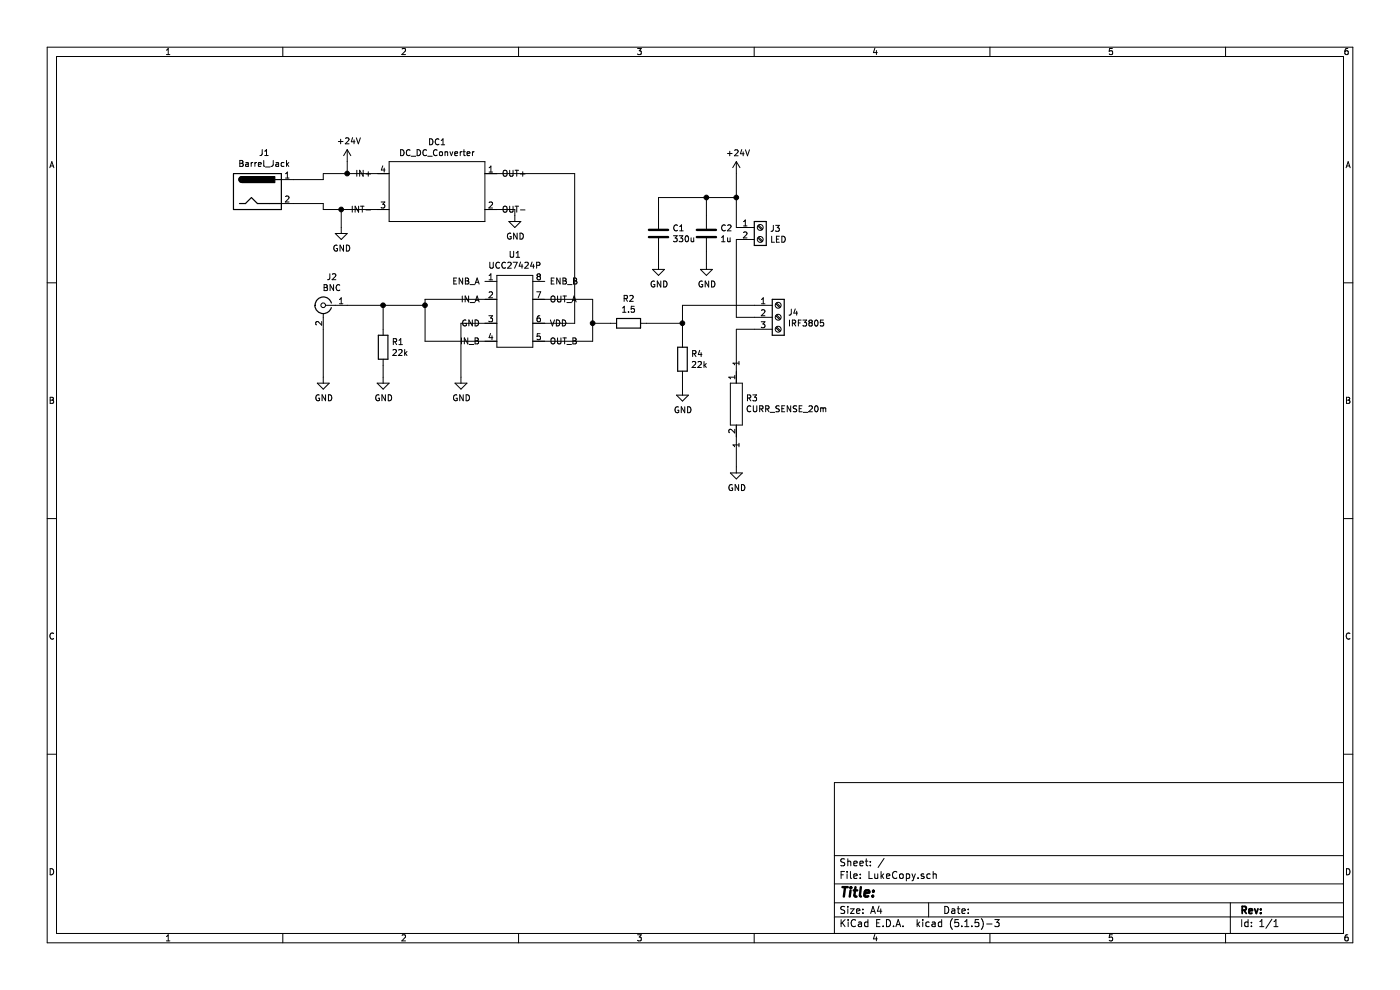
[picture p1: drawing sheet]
EESchema Schematic File Version 4
EELAYER 30 0
EELAYER END
$Descr A4 11693 8268
encoding utf-8
Sheet 1 1
Title ""
Date ""
Rev ""
Comp ""
Comment1 ""
Comment2 ""
Comment3 ""
Comment4 ""
$EndDescr
$Comp
L LukeCopy:DC_DC_Converter DC1
U 1 1
P 3650 1600
F 0 "DC1" H 3650 2015 50  0000 C CNN
F 1 "DC_DC_Converter" H 3650 1924 50  0000 C CNN
F 2 "LukeCopy:DCDC_Converter" H 3650 1600 50  0001 C CNN
F 3 "" H 3650 1600 50  0001 C CNN
	1    3650 1600
	1    0    0    -1  
$EndComp
$Comp
L LukeCopy:UCC27424P U1
U 1 1
P 4300 2600
F 0 "U1" H 4300 3075 50  0000 C CNN
F 1 "UCC27424P" H 4300 2984 50  0000 C CNN
F 2 "Package_DIP:DIP-8_W7.62mm" H 4300 2600 50  0001 C CNN
F 3 "" H 4300 2600 50  0001 C CNN
	1    4300 2600
	1    0    0    -1  
$EndComp
$Comp
L LukeCopy:Conn_Coaxial_BNC J2
U 1 1
P 2700 2550
F 0 "J2" H 2628 2788 50  0000 C CNN
F 1 "BNC" H 2628 2697 50  0000 C CNN
F 2 "LukeCopy:BNC_Connector" H 2700 2550 50  0001 C CNN
F 3 " ~" H 2700 2550 50  0001 C CNN
	1    2700 2550
	-1   0    0    -1  
$EndComp
$Comp
L Connector:Screw_Terminal_01x03 J4
U 1 1
P 6500 2650
F 0 "J4" H 6580 2692 50  0000 L CNN
F 1 "IRF3805" H 6580 2601 50  0000 L CNN
F 2 "TerminalBlock:TerminalBlock_bornier-3_P5.08mm" H 6500 2650 50  0001 C CNN
F 3 "~" H 6500 2650 50  0001 C CNN
	1    6500 2650
	1    0    0    -1  
$EndComp
$Comp
L LukeCopy:CURR_SENSE_20m R3
U 1 1
P 6150 3350
F 0 "R3" V 6171 3272 50  0000 R CNN
F 1 "CURR_SENSE_20m" V 6080 3272 50  0000 R CNN
F 2 "LukeCopy:CurrentSenseResistor" H 6150 3350 50  0001 C CNN
F 3 "" H 6150 3350 50  0001 C CNN
	1    6150 3350
	0    -1   -1   0   
$EndComp
$Comp
L Connector:Screw_Terminal_01x02 J3
U 1 1
P 6350 1900
F 0 "J3" H 6430 1892 50  0000 L CNN
F 1 "LED" H 6430 1801 50  0000 L CNN
F 2 "TerminalBlock:TerminalBlock_bornier-2_P5.08mm" H 6350 1900 50  0001 C CNN
F 3 "~" H 6350 1900 50  0001 C CNN
	1    6350 1900
	1    0    0    -1  
$EndComp
Wire Wire Line
	4950 2500 4450 2500
Wire Wire Line
	4450 2850 4950 2850
Wire Wire Line
	4950 2500 4950 2700
$Comp
L power:GND #PWR010
U 1 1
P 6150 3900
F 0 "#PWR010" H 6150 3650 50  0001 C CNN
F 1 "GND" H 6155 3727 50  0000 C CNN
F 2 "" H 6150 3900 50  0001 C CNN
F 3 "" H 6150 3900 50  0001 C CNN
	1    6150 3900
	1    0    0    -1  
$EndComp
$Comp
L power:GND #PWR05
U 1 1
P 3850 3150
F 0 "#PWR05" H 3850 2900 50  0001 C CNN
F 1 "GND" H 3855 2977 50  0000 C CNN
F 2 "" H 3850 3150 50  0001 C CNN
F 3 "" H 3850 3150 50  0001 C CNN
	1    3850 3150
	1    0    0    -1  
$EndComp
Wire Wire Line
	4150 2700 3850 2700
Wire Wire Line
	3850 2700 3850 3150
Wire Wire Line
	6150 3900 6150 3550
Wire Wire Line
	2900 2550 3200 2550
Wire Wire Line
	3550 2550 3550 2500
Wire Wire Line
	3550 2500 4150 2500
Wire Wire Line
	4150 2850 3550 2850
Wire Wire Line
	3550 2850 3550 2550
Connection ~ 3550 2550
$Comp
L Device:R R1
U 1 1
P 3200 2900
F 0 "R1" H 3270 2946 50  0000 L CNN
F 1 "22k" H 3270 2855 50  0000 L CNN
F 2 "Resistor_THT:R_Axial_DIN0204_L3.6mm_D1.6mm_P7.62mm_Horizontal" V 3130 2900 50  0001 C CNN
F 3 "~" H 3200 2900 50  0001 C CNN
	1    3200 2900
	1    0    0    -1  
$EndComp
$Comp
L power:GND #PWR04
U 1 1
P 3200 3150
F 0 "#PWR04" H 3200 2900 50  0001 C CNN
F 1 "GND" H 3205 2977 50  0000 C CNN
F 2 "" H 3200 3150 50  0001 C CNN
F 3 "" H 3200 3150 50  0001 C CNN
	1    3200 3150
	1    0    0    -1  
$EndComp
$Comp
L power:GND #PWR01
U 1 1
P 2700 3150
F 0 "#PWR01" H 2700 2900 50  0001 C CNN
F 1 "GND" H 2705 2977 50  0000 C CNN
F 2 "" H 2700 3150 50  0001 C CNN
F 3 "" H 2700 3150 50  0001 C CNN
	1    2700 3150
	1    0    0    -1  
$EndComp
Wire Wire Line
	3200 2750 3200 2550
Connection ~ 3200 2550
Wire Wire Line
	3200 2550 3550 2550
Wire Wire Line
	3200 3150 3200 3050
Wire Wire Line
	2700 2750 2700 3150
Wire Wire Line
	3250 1450 2900 1450
Wire Wire Line
	2700 1750 2850 1750
$Comp
L power:GND #PWR06
U 1 1
P 4300 1800
F 0 "#PWR06" H 4300 1550 50  0001 C CNN
F 1 "GND" H 4305 1627 50  0000 C CNN
F 2 "" H 4300 1800 50  0001 C CNN
F 3 "" H 4300 1800 50  0001 C CNN
	1    4300 1800
	1    0    0    -1  
$EndComp
Wire Wire Line
	4050 1750 4300 1750
Wire Wire Line
	4300 1750 4300 1800
Wire Wire Line
	4050 1450 4800 1450
Wire Wire Line
	4800 1450 4800 2700
Wire Wire Line
	4800 2700 4450 2700
$Comp
L power:GND #PWR02
U 1 1
P 2850 1900
F 0 "#PWR02" H 2850 1650 50  0001 C CNN
F 1 "GND" H 2855 1727 50  0000 C CNN
F 2 "" H 2850 1900 50  0001 C CNN
F 3 "" H 2850 1900 50  0001 C CNN
	1    2850 1900
	1    0    0    -1  
$EndComp
Wire Wire Line
	2850 1900 2850 1750
Connection ~ 2850 1750
Wire Wire Line
	2850 1750 3250 1750
$Comp
L power:+24V #PWR03
U 1 1
P 2900 1350
F 0 "#PWR03" H 2900 1200 50  0001 C CNN
F 1 "+24V" H 2915 1523 50  0000 C CNN
F 2 "" H 2900 1350 50  0001 C CNN
F 3 "" H 2900 1350 50  0001 C CNN
	1    2900 1350
	1    0    0    -1  
$EndComp
$Comp
L power:+24V #PWR09
U 1 1
P 6150 1450
F 0 "#PWR09" H 6150 1300 50  0001 C CNN
F 1 "+24V" H 6165 1623 50  0000 C CNN
F 2 "" H 6150 1450 50  0001 C CNN
F 3 "" H 6150 1450 50  0001 C CNN
	1    6150 1450
	1    0    0    -1  
$EndComp
Wire Wire Line
	6150 1900 6150 1650
Wire Wire Line
	2900 1350 2900 1450
Connection ~ 2900 1450
Wire Wire Line
	2900 1450 2700 1450
Wire Wire Line
	6300 2650 6150 2650
Wire Wire Line
	6300 2750 6150 2750
Wire Wire Line
	6150 2750 6150 3200
$Comp
L Device:R R2
U 1 1
P 5250 2700
F 0 "R2" V 5043 2700 50  0000 C CNN
F 1 "1.5" V 5134 2700 50  0000 C CNN
F 2 "Resistor_THT:R_Axial_DIN0207_L6.3mm_D2.5mm_P10.16mm_Horizontal" V 5180 2700 50  0001 C CNN
F 3 "~" H 5250 2700 50  0001 C CNN
	1    5250 2700
	0    1    1    0   
$EndComp
Wire Wire Line
	5100 2700 4950 2700
Connection ~ 4950 2700
Wire Wire Line
	4950 2700 4950 2850
Wire Wire Line
	5400 2700 5700 2700
Wire Wire Line
	5700 2700 5700 2550
Wire Wire Line
	5700 2550 6300 2550
$Comp
L Connector:Barrel_Jack J1
U 1 1
P 2150 1600
F 0 "J1" H 2207 1925 50  0000 C CNN
F 1 "Barrel_Jack" H 2207 1834 50  0000 C CNN
F 2 "Connector_BarrelJack:BarrelJack_Horizontal" H 2200 1560 50  0001 C CNN
F 3 "~" H 2200 1560 50  0001 C CNN
	1    2150 1600
	1    0    0    -1  
$EndComp
Wire Wire Line
	2450 1500 2700 1500
Wire Wire Line
	2700 1500 2700 1450
Wire Wire Line
	2700 1750 2700 1700
Wire Wire Line
	2700 1700 2450 1700
$Comp
L Device:C C2
U 1 1
P 5900 1950
F 0 "C2" H 6015 1996 50  0000 L CNN
F 1 "1u" H 6015 1905 50  0000 L CNN
F 2 "Capacitor_THT:C_Disc_D5.1mm_W3.2mm_P5.00mm" H 5938 1800 50  0001 C CNN
F 3 "~" H 5900 1950 50  0001 C CNN
	1    5900 1950
	1    0    0    -1  
$EndComp
Wire Wire Line
	5900 1800 5900 1650
Wire Wire Line
	5900 1650 6150 1650
Connection ~ 6150 1650
Wire Wire Line
	6150 1650 6150 1450
Wire Wire Line
	6150 2000 6150 2650
$Comp
L power:GND #PWR08
U 1 1
P 5900 2200
F 0 "#PWR08" H 5900 1950 50  0001 C CNN
F 1 "GND" H 5905 2027 50  0000 C CNN
F 2 "" H 5900 2200 50  0001 C CNN
F 3 "" H 5900 2200 50  0001 C CNN
	1    5900 2200
	1    0    0    -1  
$EndComp
Wire Wire Line
	5900 2200 5900 2100
$Comp
L Device:C C1
U 1 1
P 5500 1950
F 0 "C1" H 5615 1996 50  0000 L CNN
F 1 "330u" H 5615 1905 50  0000 L CNN
F 2 "Capacitor_THT:CP_Radial_D5.0mm_P2.50mm" H 5538 1800 50  0001 C CNN
F 3 "~" H 5500 1950 50  0001 C CNN
	1    5500 1950
	1    0    0    -1  
$EndComp
$Comp
L power:GND #PWR07
U 1 1
P 5500 2200
F 0 "#PWR07" H 5500 1950 50  0001 C CNN
F 1 "GND" H 5505 2027 50  0000 C CNN
F 2 "" H 5500 2200 50  0001 C CNN
F 3 "" H 5500 2200 50  0001 C CNN
	1    5500 2200
	1    0    0    -1  
$EndComp
Wire Wire Line
	5500 2200 5500 2100
Wire Wire Line
	5500 1800 5500 1650
Wire Wire Line
	5500 1650 5900 1650
Connection ~ 5900 1650
$Comp
L Device:R R4
U 1 1
P 5700 3000
F 0 "R4" H 5770 3046 50  0000 L CNN
F 1 "22k" H 5770 2955 50  0000 L CNN
F 2 "Resistor_THT:R_Axial_DIN0204_L3.6mm_D1.6mm_P7.62mm_Horizontal" V 5630 3000 50  0001 C CNN
F 3 "~" H 5700 3000 50  0001 C CNN
	1    5700 3000
	1    0    0    -1  
$EndComp
$Comp
L power:GND #PWR011
U 1 1
P 5700 3250
F 0 "#PWR011" H 5700 3000 50  0001 C CNN
F 1 "GND" H 5705 3077 50  0000 C CNN
F 2 "" H 5700 3250 50  0001 C CNN
F 3 "" H 5700 3250 50  0001 C CNN
	1    5700 3250
	1    0    0    -1  
$EndComp
Wire Wire Line
	5700 3250 5700 3150
Wire Wire Line
	5700 2850 5700 2700
Connection ~ 5700 2700
$EndSCHEMATC
